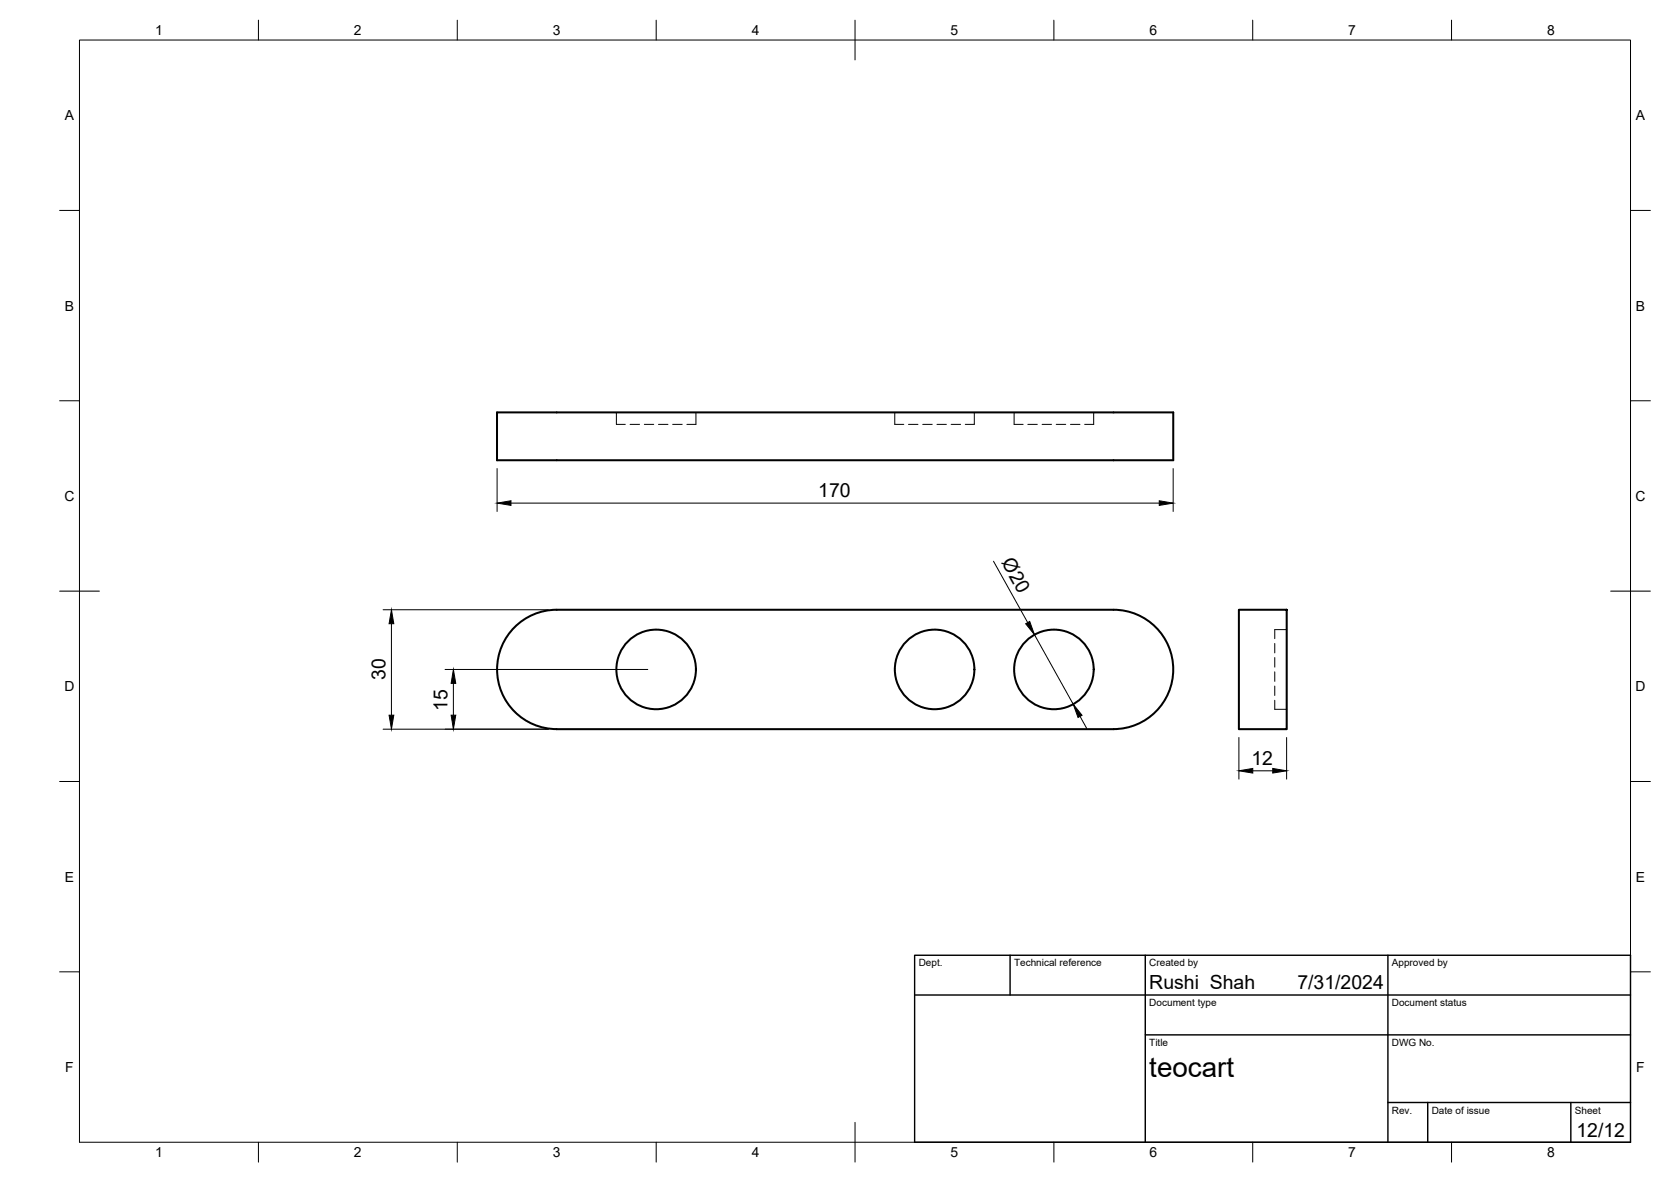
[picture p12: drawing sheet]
<svg xmlns="http://www.w3.org/2000/svg" width="420mm" height="297mm" viewBox="0 0 420 297" stroke-linecap="round" stroke-linejoin="round" font-family="sans-serif">
<!-- layer: Visible -->
<g fill="none" stroke="#000" stroke-width=".51">
<path d="M125 103.6h170v12.1h-170zM129.4 157.6a14.9 14.9 0 0 1 10.6-4.4h140a15 15 0 0 1 15 15 15 15 0 0 1-15 15h-140a15 15 0 0 1-13.9-9.2 15 15 0 0 1 3.3-16.4zM311.5 153.2h12v30h-12z"/>
<circle cx="165" cy="168.2" r="10"/>
<circle cx="235" cy="168.2" r="10"/>
<circle cx="265" cy="168.2" r="10"/>
</g>
<!-- layer: Hidden -->
<g fill="none" stroke="#000" stroke-width=".25">
<path d="M155 103.6v3h2.2M158.4 106.6h2.4M162 106.6h2.4M165.6 106.6h2.4M169.1 106.6h2.4M175 103.6v3h-2.3M225 103.6v3h2.2M228.4 106.6h2.4M232 106.6h2.4M235.6 106.6h2.4M239.2 106.6h2.3M245 103.6v3h-2.3"/>
<path d="M255 103.6v3h2.3M258.4 106.6h2.4M262 106.6h2.4M265.6 106.6h2.4M269.2 106.6h2.3M275 103.6v3h-2.3M323.5 158.2h-3v2.3M320.5 176v2.3h3M320.5 172.4v2.4M320.5 168.8v2.4M320.5 165.3v2.3M320.5 161.7v2.4"/>
</g>
<!-- layer: BORDER -->
<g fill="none" stroke="#000" stroke-width=".25">
<path d="M20 10.1h390v276.9h-390zM65 5.1v5M115 5.1v5M165 5.1v5M215 5.1v10M265 5.1v5M315 5.1v5M365 5.1v5M15 52.9h5M410 52.9h5M15 100.7h5M410 100.7h5"/>
<path d="M15 148.6h10M405 148.6h10M15 196.4h5M410 196.4h5M15 244.2h5M410 244.2h5M65 287v5M115 287v5M165 287v5M215 282.1v9.9M265 287v5M315 287v5"/>
<path d="M365 287v5"/>
</g>
<!-- layer: TITLEBLOCK -->
<path d="M230 240.1h180v46.9h-180zM230 250h180M254 240.1v9.9M288 240.1v46.9M349 240.1v46.9M288 260.1h122M349 277.1h61M359 277.1v9.9M395 277.1v9.9" fill="none" stroke="#000" stroke-width=".36"/>
<!-- layer: FD_Dimensions -->
<g fill="none" stroke="#000" stroke-width=".25">
<path d="M125 117.8v10.7M295 117.8v10.7M128.5 126.4h163M96.3 153.2h41.6M98.4 156.7v23M249.8 141l8.6 15.4M260.1 159.5l9.8 17.5M111.9 168.2h51M114 171.7v8M96.3 183.2h41.6M271.6 180l1.7 3.1M311.5 185.3v10.5"/>
<path d="M315 193.7h5M323.5 185.3v10.5"/>
</g>
<path d="M125 126.4l3.5-.6v1.2zM291.5 125.8l3.5 .6-3.5 .6zM98.4 153.2l.6 3.5h-1.2zM257.9 156.7l1-.5 1.2 3.3zM97.8 179.7h1.2l-.6 3.5zM113.4 179.7h1.2l-.6 3.5zM114 168.2l.6 3.5h-1.2zM269.9 177l2.2 2.8-1 .5zM311.5 193.7l3.5-.6v1.2zM320 193.1l3.5 .6-3.5 .6z" fill="#000" stroke="#000" stroke-width=".25"/>
<text font-size="7" x="289" y="270.6">teocart</text>
<g font-size="4.9">
<text x="205.8" y="125">170</text>
<text x="251.7" y="141.3" transform="rotate(61 251.7 141.3)">Ø20</text>
<text x="97" y="170.9" transform="rotate(-90 97 170.9)">30</text>
<text x="112.5" y="178.6" transform="rotate(-90 112.5 178.6)">15</text>
<text x="314.7" y="192.3">12</text>
<text x="289" y="248.5">Rushi Shah</text>
<text x="326.2" y="248.5">7/31/2024</text>
<text x="396.4" y="285.7">12/12</text>
</g>
<g font-size="3.5">
<text x="39" y="8.8">1</text>
<text x="89" y="8.8">2</text>
<text x="139" y="8.8">3</text>
<text x="189" y="8.8">4</text>
<text x="239" y="8.8">5</text>
<text x="289" y="8.8">6</text>
<text x="339" y="8.8">7</text>
<text x="389" y="8.8">8</text>
<text x="16.3" y="30.2">A</text>
<text x="411.3" y="30.2">A</text>
<text x="16.3" y="78">B</text>
<text x="411.3" y="78">B</text>
<text x="16.2" y="125.9">C</text>
<text x="411.2" y="125.9">C</text>
<text x="16.2" y="173.7">D</text>
<text x="411.2" y="173.7">D</text>
<text x="16.3" y="221.6">E</text>
<text x="411.3" y="221.6">E</text>
<text x="16.4" y="269.4">F</text>
<text x="411.4" y="269.4">F</text>
<text x="39" y="290.8">1</text>
<text x="89" y="290.8">2</text>
<text x="139" y="290.8">3</text>
<text x="189" y="290.8">4</text>
<text x="239" y="290.8">5</text>
<text x="289" y="290.8">6</text>
<text x="339" y="290.8">7</text>
<text x="389" y="290.8">8</text>
</g>
<g font-size="2.5">
<text x="231" y="242.9">Dept.</text>
<text x="255" y="242.9">Technical reference</text>
<text x="289" y="242.9">Created by</text>
<text x="350" y="242.9">Approved by</text>
<text x="289" y="252.8">Document type</text>
<text x="350" y="252.8">Document status</text>
<text x="289" y="262.9">Title</text>
<text x="350" y="262.9">DWG No.</text>
<text x="350" y="279.9">Rev.</text>
<text x="360" y="279.9">Date of issue</text>
<text x="396" y="279.9">Sheet</text>
</g>
</svg>
